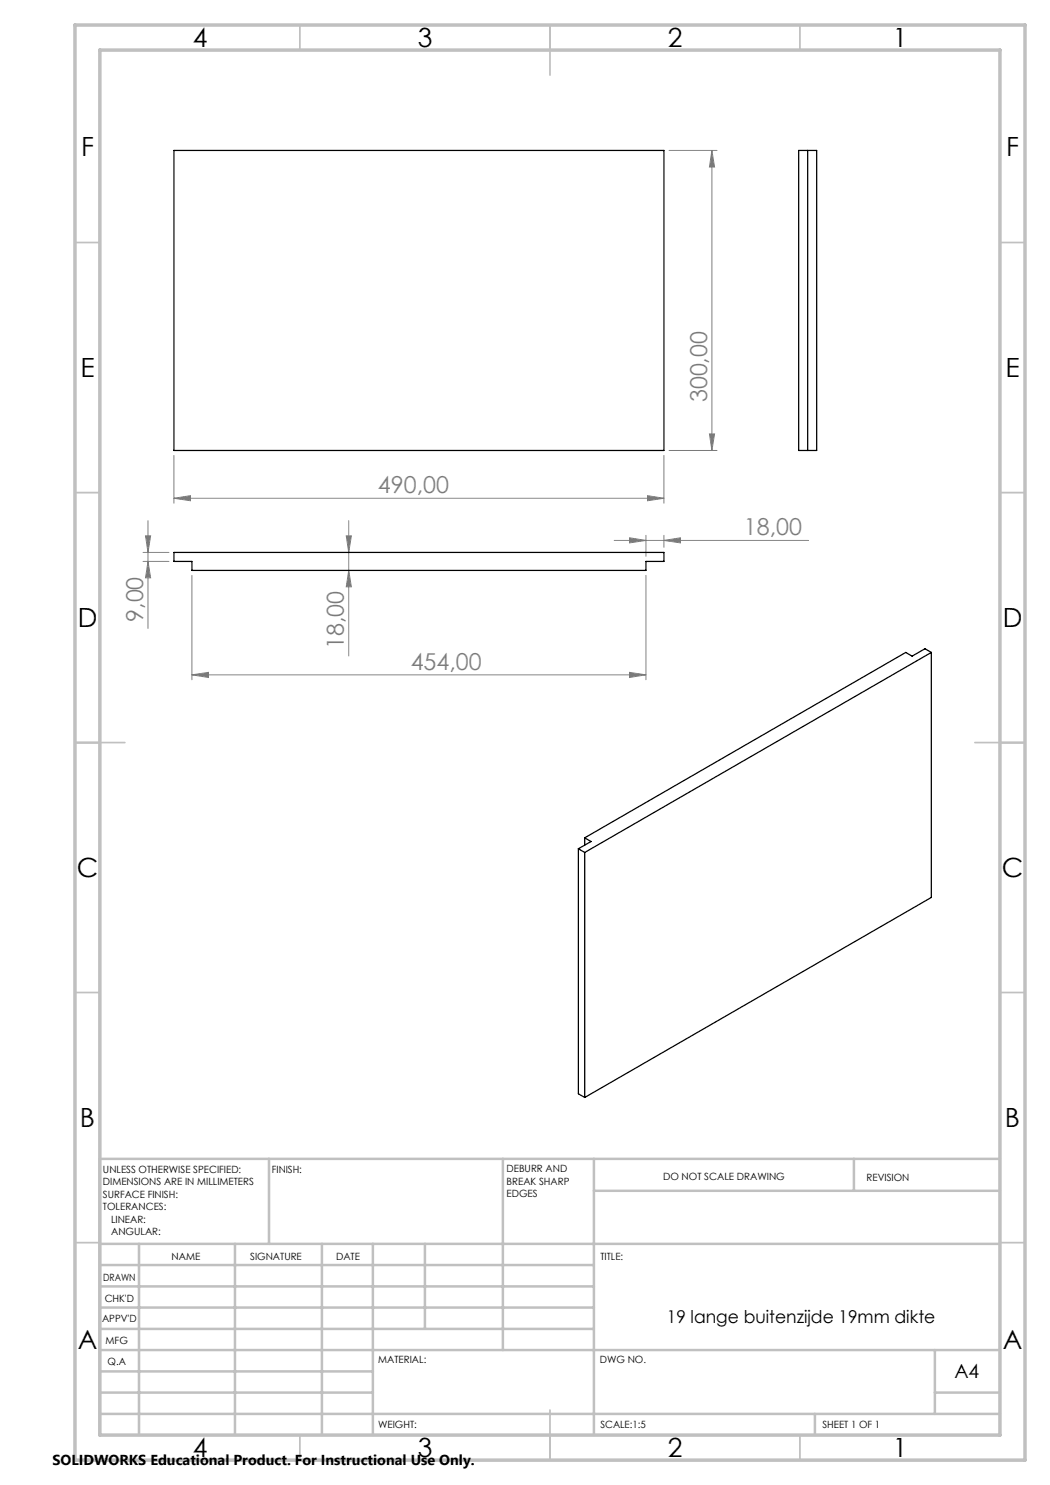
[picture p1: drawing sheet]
<svg xmlns="http://www.w3.org/2000/svg" width="210mm" height="297mm" viewBox="0 0 210 297" stroke-linecap="round" stroke-linejoin="round" font-family="sans-serif">
<g fill="none" stroke="#808080" stroke-width=".2">
<path d="M133.8 30.1h9.6M142.4 30.1v60M142.4 30.1l.5 3.3h-1zM34.8 99.7l3.3-.6v1.1zM34.8 91.1v9.5M34.8 99.7h98M129.5 99.1l3.3 .6-3.3 .5zM132.8 91.1v9.5M133.8 90.1h9.6M141.9 86.8h1l-.5 3.3zM28.6 110.5h5.2M28.6 112.3h5.2"/>
<path d="M29.1 107.2h1l-.5 3.3zM29.6 112.3l.5 3.3h-1zM29.6 104.1v21.6M38.4 115.1v20.9M69.3 107.2h1l-.6 3.3zM69.7 114.1l.6 3.3h-1zM69.7 104.1v27.1M122.8 108.1h38.9M125.9 107.6l3.3 .5-3.3 .5zM129.2 107.1v4.2M129.2 115.1v20.9M132.8 108.1l3.3-.5v1z"/>
<path d="M132.8 107.1v2.4M38.4 135l3.3-.5v1zM38.4 135h90.8M125.9 134.5l3.3 .5-3.3 .5z"/>
</g>
<g fill="none" stroke="#c0c0c0" stroke-width=".35">
<path d="M60 5v5M110 5v10M160 5v5M15 48.5h5M200 48.5h5M15 98.5h5M200 98.5h5M15 148.5h10M195 148.5h10M15 198.5h5M200 198.5h5M15 248.5h5"/>
<path d="M200 248.5h5M60 287v5M110 282v10M160 287v5"/>
</g>
<g fill="none" stroke="#c0c0c0" stroke-width=".5">
<path d="M53.8 231.8v17M100.6 231.8v38.2M118.8 231.8v55.2M118.8 238.2h81.2M170.8 231.8v6.4M200 231.8h-180v55.2M20 248.8h180M20 257.3h98.8M20 253h98.8M27.8 248.8v38.2M47 248.8v38.2M64.4 248.8v38.2"/>
<path d="M74.6 248.8v38.2M85 248.8v17M20 265.8h98.8M20 261.5h98.8M20 278.5h54.6M20 274.3h54.6M20 270h180M187 278.5h13M187 270v12.8M20 282.8h180M163 282.8v4.2"/>
</g>
<path d="M15 5h190v287h-190zM20 10h180v277h-180z" fill="none" stroke="#c0c0c0" stroke-width=".7"/>
<g fill="#808080">
<path d="M132.8 108.1l3.3-.5v1zM125.9 107.6l3.3 .5-3.3 .5z"/>
<path d="M34.8 99.7l3.3-.6v1.1zM129.5 99.1l3.3 .6-3.3 .5zM38.4 135l3.3-.5v1zM125.9 134.5l3.3 .5-3.3 .5z"/>
<path d="M141.9 86.8h1l-.5 3.3zM142.4 30.1l.5 3.3h-1z"/>
<path d="M29.1 107.2h1l-.5 3.3zM29.6 112.3l.5 3.3h-1zM69.3 107.2h1l-.6 3.3zM69.7 114.1l.6 3.3h-1z"/>
</g>
<path d="M34.8 30.1h98v60h-98zM159.7 30.1h3.6v60h-3.6zM161.5 30.1v60M34.8 110.5h98v1.8h-3.6v1.8h-90.8v-1.8h-3.6zM186.3 130.5l-69.4 40M186.3 130.5v49l-69.4 40M186.3 130.5l-1.3-.8-2.6 1.5-1.2-.7-64.3 37.1M115.7 169.8v49l1.2 .7M115.7 169.8l1.2 .7M116.9 167.6v1.4M116.9 170.5v49M116.9 167.6l1.3 .7-2.5 1.5" fill="none" stroke="#000" stroke-width=".25"/>
<g font-size="5.3">
<text x="38.5" y="9.5">4</text>
<text x="83.5" y="9.5">3</text>
<text x="133.6" y="9.5">2</text>
<text x="178.6" y="9.5">1</text>
<text x="16.2" y="31.3">F</text>
<text x="201.2" y="31.3">F</text>
<text x="16.1" y="75.5">E</text>
<text x="201.1" y="75.5">E</text>
<text x="15.5" y="125.5">D</text>
<text x="200.5" y="125.5">D</text>
<text x="15.4" y="175.5">C</text>
<text x="200.4" y="175.5">C</text>
<text x="16" y="225.5">B</text>
<text x="201" y="225.5">B</text>
<text x="15.5" y="269.8">A</text>
<text x="200.5" y="269.8">A</text>
<text x="38.5" y="291.5">4</text>
<text x="83.5" y="291.5">3</text>
<text x="133.6" y="291.5">2</text>
<text x="178.6" y="291.5">1</text>
</g>
<g font-size="4.7" fill="#808080">
<text x="141.4" y="80.5" transform="rotate(-90 141.4 80.5)">300,00</text>
<text x="75.6" y="98.6">490,00</text>
<text x="148.8" y="107">18,00</text>
<text x="28.6" y="124.4" transform="rotate(-90 28.6 124.4)">9,00</text>
<text x="68.8" y="129.9" transform="rotate(-90 68.8 129.9)">18,00</text>
<text x="82.1" y="133.9">454,00</text>
</g>
<text font-size="3.9" x="190.9" y="275.5">A4</text>
<text font-size="3.5" x="133.4" y="264.6">19 lange buitenzijde 19mm dikte</text>
<text font-size="2.9" x="10.5" y="292.9">SOLIDWORKS Educational Product. For Instructional Use Only.</text>
<g font-size="2">
<text x="20.6" y="234.6">UNLESS OTHERWISE SPECIFIED:</text>
<text x="20.6" y="237.1">DIMENSIONS ARE IN MILLIMETERS</text>
<text x="20.6" y="239.6">SURFACE FINISH:</text>
<text x="54.4" y="234.6">FINISH:</text>
<text x="101.3" y="234.5">DEBURR AND</text>
<text x="101.3" y="237">BREAK SHARP</text>
<text x="101.3" y="239.5">EDGES</text>
<text x="132.6" y="236">DO NOT SCALE DRAWING</text>
<text x="173.3" y="236.2">REVISION</text>
<text x="20.6" y="242.1">TOLERANCES:</text>
<text x="22.2" y="244.6">LINEAR:</text>
<text x="22.2" y="247.1">ANGULAR:</text>
<text x="34.3" y="252">NAME</text>
<text x="50" y="251.9">SIGNATURE</text>
<text x="67.2" y="251.9">DATE</text>
<text x="120.1" y="251.9">TITLE:</text>
<text x="20.6" y="256.1">DRAWN</text>
<text x="20.9" y="260.3">CHK'D</text>
<text x="20.4" y="264.4">APPV'D</text>
<text x="21.1" y="268.8">MFG</text>
<text x="21.5" y="273">Q.A</text>
<text x="75.6" y="272.5">MATERIAL:</text>
<text x="120" y="272.5">DWG NO.</text>
<text x="75.6" y="285.5">WEIGHT:</text>
<text x="120.1" y="285.6">SCALE:1:5</text>
<text x="164.5" y="285.6">SHEET 1 OF 1</text>
</g>
</svg>
